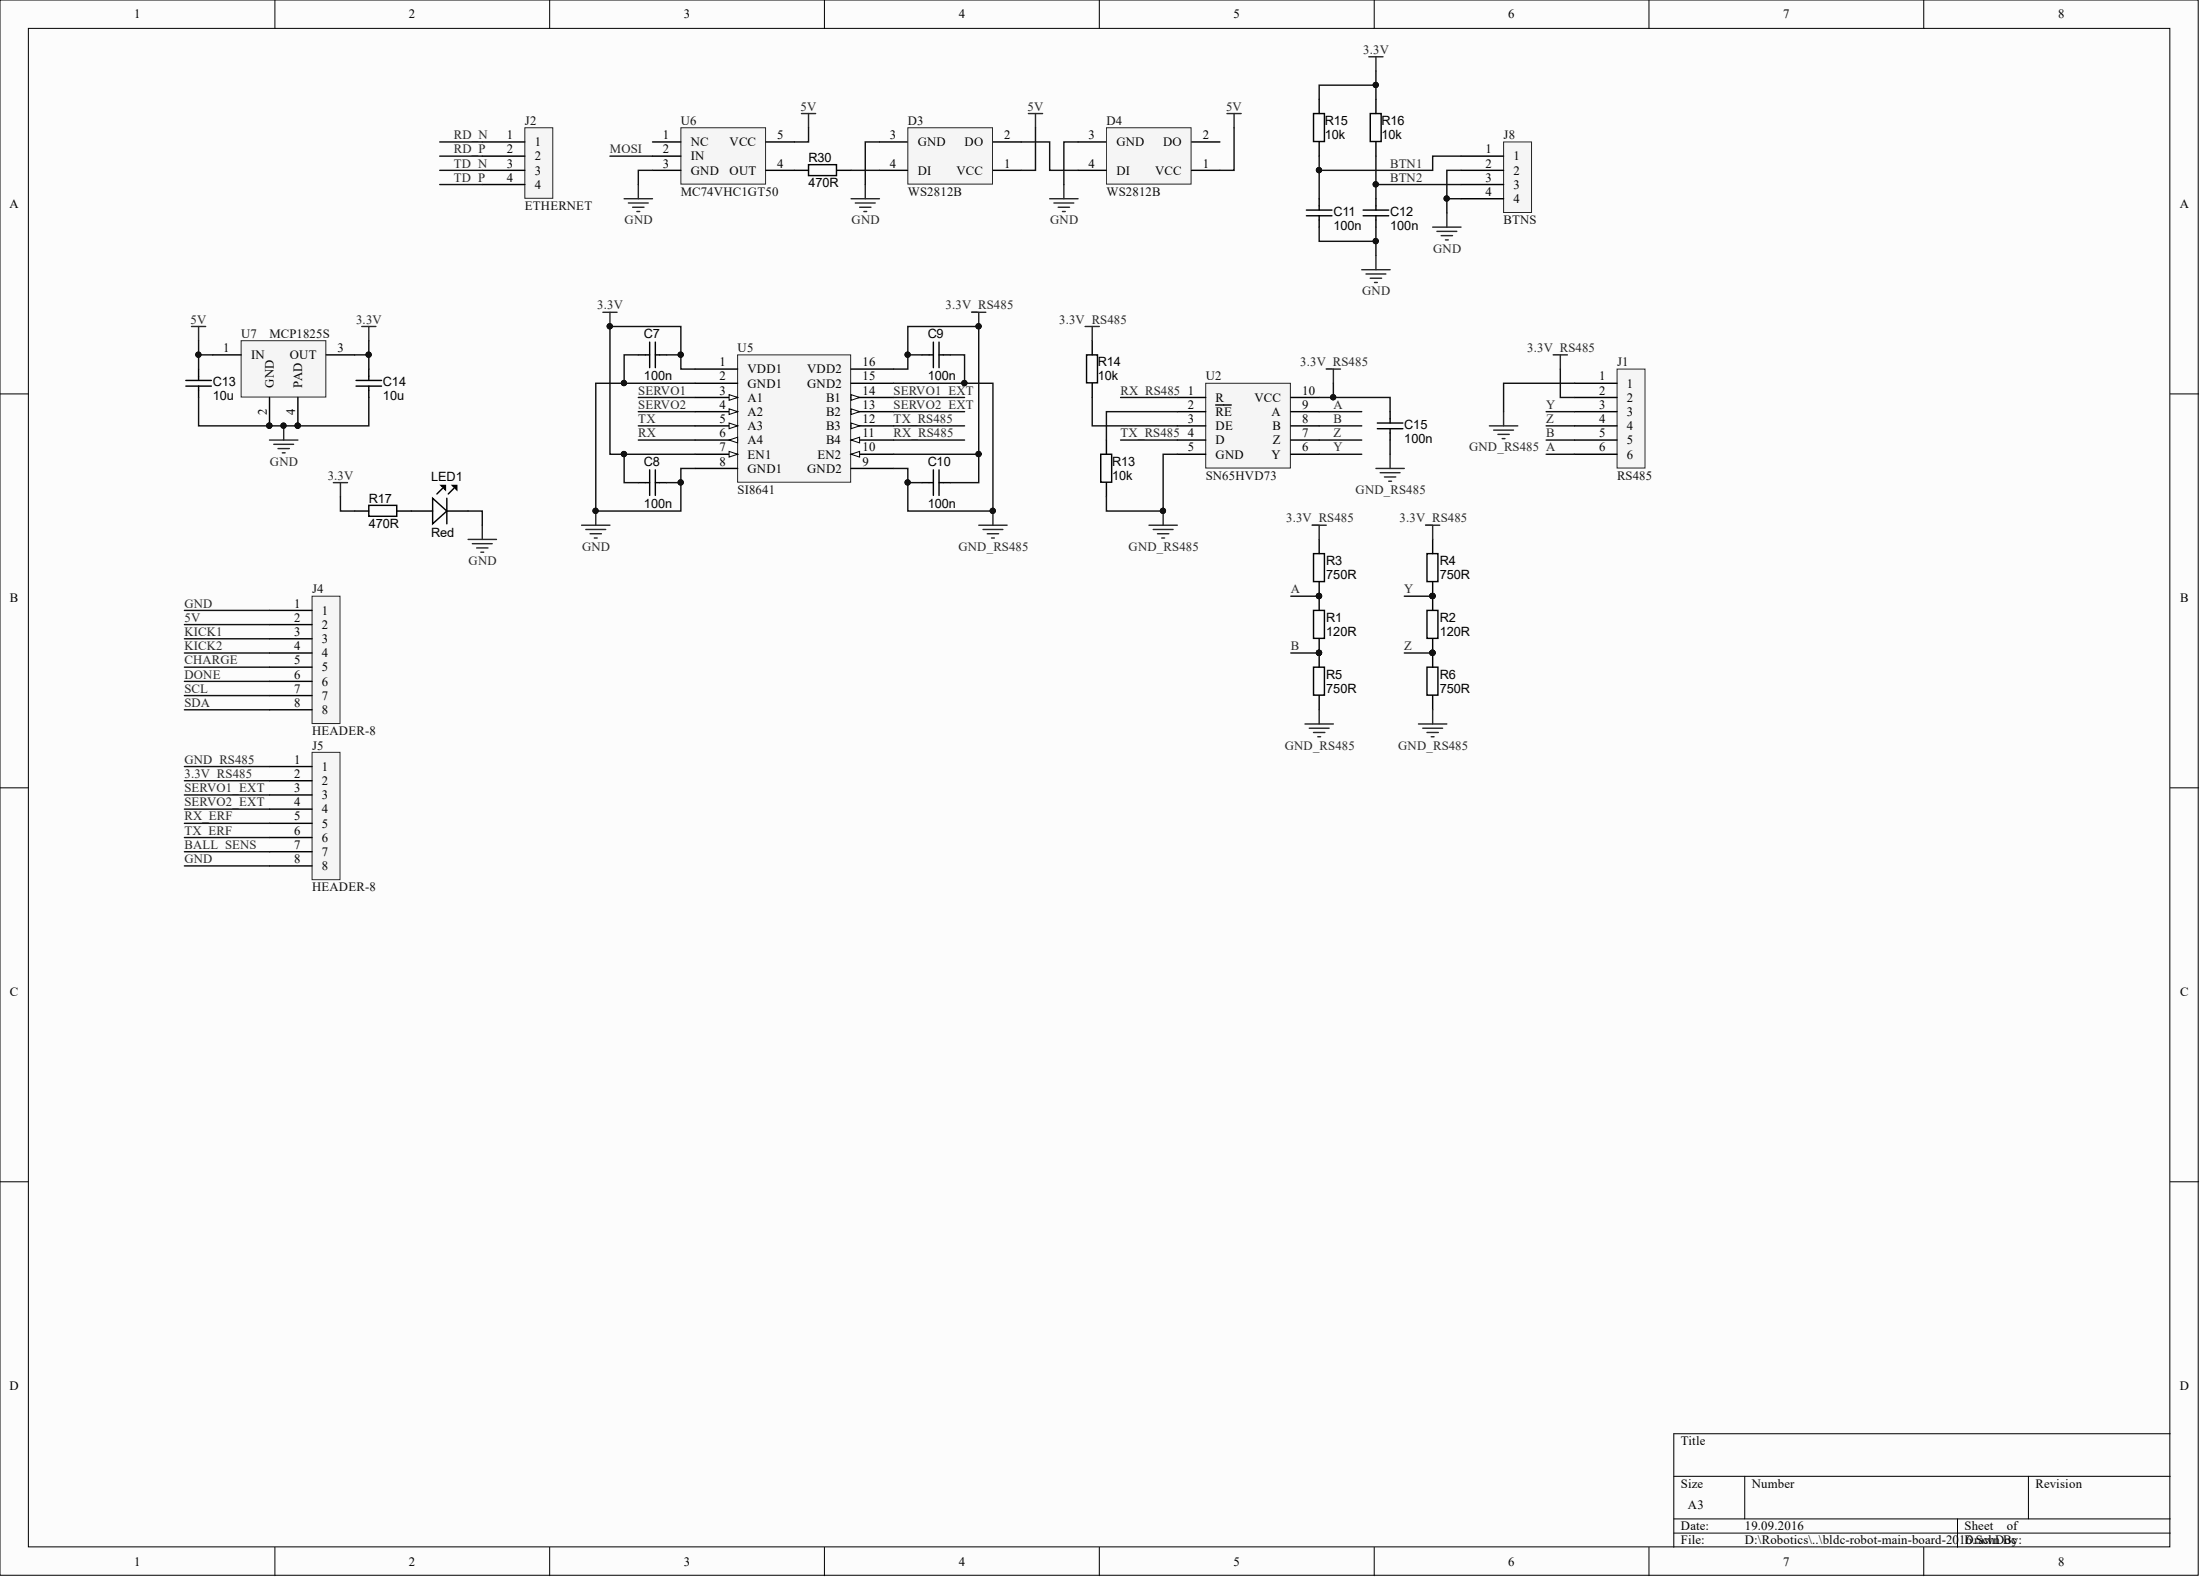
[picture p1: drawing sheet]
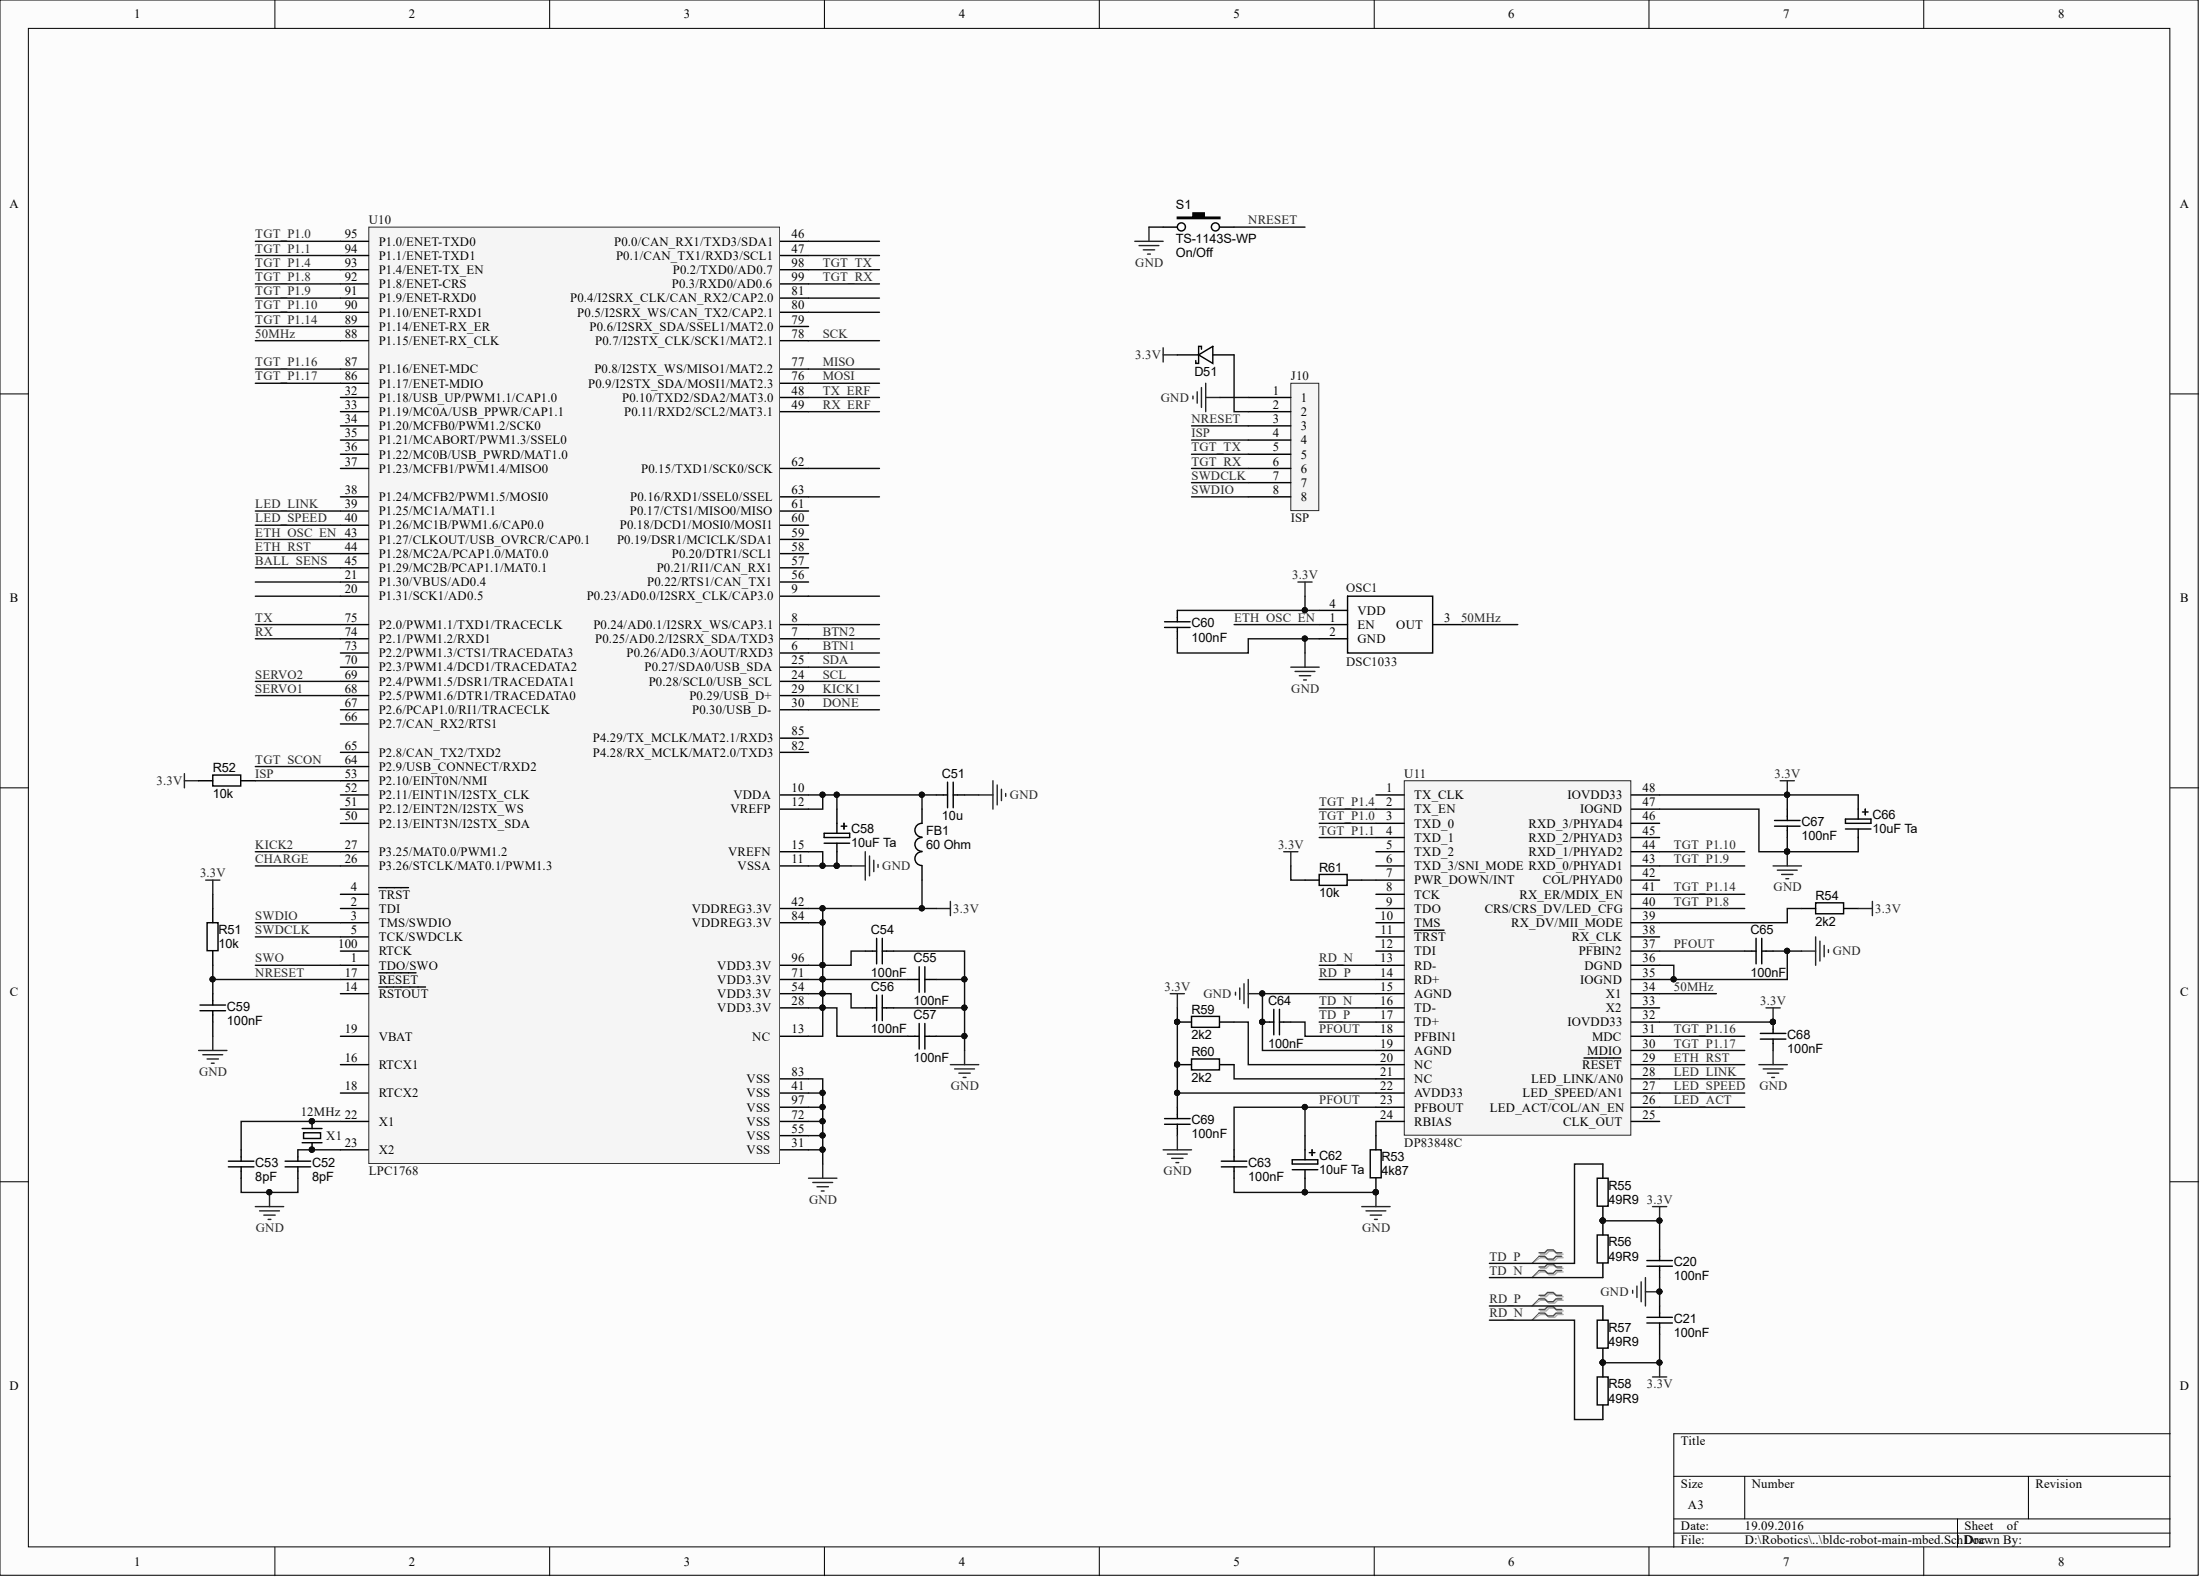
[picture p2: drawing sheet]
# Altium project bldc-robot-main-board-2016.PrjPcb
2 sheets, 72 parts. Net scope: global (net labels, ports and power ports of the same name join across sheets).
Board file: bldc-robot-main-board-2016.PcbDoc
Sheets:
  bldc-robot-main-board-2016.SchDoc
  bldc-robot-main-mbed.SchDoc

## Sheet bldc-robot-main-board-2016.SchDoc
size A3

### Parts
C7  100n  [CAPC1608X90N]
C8  100n  [CAPC1608X90N]
C9  100n  [CAPC1608X90N]
C10  100n  [CAPC1608X90N]
C11  100n  [CAPC1608X90N]
C12  100n  [CAPC1608X90N]
C13  10u  [CAPC3216X180N]
C14  10u  [CAPC3216X180N]
C15  100n  [CAPC1608X90N]
D3  WS2812B  [WS2812B]
D4  WS2812B  [WS2812B]
J1  RS485  [MICRO-MATCH-6]
J2  ETHERNET  [MICRO-MATCH-4]
J4  HEADER-8  [MICRO-MATCH-8]
J5  HEADER-8  [MICRO-MATCH-8]
J8  BTNS  [MICRO-MATCH-4]
LED1  Red  [LED-0603-RED]
R1  120R  [RESC1608X55N]
R2  120R  [RESC1608X55N]
R3  750R  [RESC1608X55N]
R4  750R  [RESC1608X55N]
R5  750R  [RESC1608X55N]
R6  750R  [RESC1608X55N]
R13  10k  [RESC1608X55N]
R14  10k  [RESC1608X55N]
R15  10k  [RESC1608X55N]
R16  10k  [RESC1608X55N]
R17  470R  [RESC1608X55N]
R30  470R  [RESC1608X55N]
U2  SN65HVD73  [SOP10]
U5  SI8641  [SOIC16]
U6  MC74VHC1GT50  [SC70-5]
U7  MCP1825S  [SOT230P700X180-4N]

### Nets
3.3V: C7.1 C8.2 C14.1 R15.2 R16.2 R17.2 U5.1(VDD1) U5.7(EN1) U7.3(OUT)
3.3V_RS485: C9.2 C10.1 C15.1 J1.2 J5.2 R3.1 R4.1 R14.2 U2.10(VCC) U5.10(EN2) U5.16(VDD2)
5V: C13.1 D3.1(VCC) D4.1(VCC) J4.2 U6.5(VCC) U7.1(IN)
GND: C7.2 C8.1 C11.2 C12.2 C13.2 C14.2 D3.3(GND) D4.3(GND) J4.1 J5.8 J8.2 J8.4 LED1.K U5.2(GND1) U5.8(GND1) U6.3(GND) U7.2(GND) U7.4(PAD)
GND_RS485: C9.1 C10.2 C15.2 J1.1 J5.1 R5.2 R6.2 R13.1 U2.5(GND) U5.9(GND2) U5.15(GND2)
A: J1.6 R1.1 R3.2 U2.9(A)
B: J1.5 R1.2 R5.1 U2.8(B)
BALL_SENS: J5.7
BTN1: C11.1 J8.1 R15.1
BTN2: C12.1 J8.3 R16.1
CHARGE: J4.5
DONE: J4.6
KICK1: J4.3
KICK2: J4.4
MOSI: U6.2(IN)
RD_N: J2.1
RD_P: J2.2
RX: U5.6(A4)
RX_ERF: J5.5
RX_RS485: U2.1(R) U5.11(B4)
SCL: J4.7
SDA: J4.8
SERVO1: U5.3(A1)
SERVO1_EXT: J5.3 U5.14(B1)
SERVO2: U5.4(A2)
SERVO2_EXT: J5.4 U5.13(B2)
TD_N: J2.3
TD_P: J2.4
TX: U5.5(A3)
TX_ERF: J5.6
TX_RS485: U2.4(D) U5.12(B3)
Y: J1.3 R2.1 R4.2 U2.6(Y)
Z: J1.4 R2.2 R6.1 U2.7(Z)
NetD3_2: D3.2(DO) D4.4(DI)
NetD3_4: D3.4(DI) R30.1
NetLED1_A: LED1.A R17.1
NetR13_2: R13.2 U2.2(~{RE})
NetR14_1: R14.1 U2.3(DE)
NetR30_2: R30.2 U6.4(OUT)

Not connected (* = marked no-connect by the designer): D4 2(DO); U6 1(NC)

## Sheet bldc-robot-main-mbed.SchDoc
size A3

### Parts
C20  100nF  [CAPC1608X90N]
C21  100nF  [CAPC1608X90N]
C51  10u  [CAPC2012X135N]
C52  8pF  [CAPC1608X90N]
C53  8pF  [CAPC1608X90N]
C54  100nF  [CAPC1608X90N]
C55  100nF  [CAPC1608X90N]
C56  100nF  [CAPC1608X90N]
C57  100nF  [CAPC1608X90N]
C58  10uF Ta  [CAPMP3528X210N]
C59  100nF  [CAPC1608X90N]
C60  100nF  [CAPC1608X90N]
C62  10uF Ta  [CAPMP3528X210N]
C63  100nF  [CAPC1608X90N]
C64  100nF  [CAPC1608X90N]
C65  100nF  [CAPC1608X90N]
C66  10uF Ta  [CAPMP3528X210N]
C67  100nF  [CAPC1608X90N]
C68  100nF  [CAPC1608X90N]
C69  100nF  [CAPC1608X90N]
D51  (no value)  [SOD323]
FB1  60 Ohm  [INDC1608N]
J10  ISP  [MICRO-MATCH-8]
OSC1  DSC1033  [DSC1033-3.2x2.5]
R51  10k  [RESC1608X55N]
R52  10k  [RESC1608X55N]
R53  4k87  [RESC1608X55N]
R54  2k2  [RESC1608X55N]
R55  49R9  [RESC1608X55N]
R56  49R9  [RESC1608X55N]
R57  49R9  [RESC1608X55N]
R58  49R9  [RESC1608X55N]
R59  2k2  [RESC1608X55N]
R60  2k2  [RESC1608X55N]
R61  10k  [RESC1608X55N]
S1  TS-1143S-WP  Function: On/Off  [TS-1143S]
U10  LPC1768  [LQFP100]
U11  DP83848C  [PQFP48]
X1  12MHz  [XTAL-3.2x2.5]

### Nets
3.3V: C20.2 C21.1 C54.1 C55.1 C56.1 C57.1 C60.2 C66.1 C67.2 C68.2 C69.2 D51.K FB1.1 OSC1.4(VDD) R51.1 R52.2 R54.1 R55.2 R56.1 R57.2 R58.1 R59.2 R60.2 R61.2 U10.13(NC) U10.28(VDD3.3V) U10.42(VDDREG3.3V) U10.54(VDD3.3V) U10.71(VDD3.3V) U10.84(VDDREG3.3V) U10.96(VDD3.3V) U11.22(AVDD33) U11.32(IOVDD33) U11.48(IOVDD33)
GND: C20.1 C21.2 C51.2 C52.2 C53.2 C54.2 C55.2 C56.2 C57.2 C58.2 C59.2 C60.1 C62.2 C63.1 C64.1 C65.2 C66.2 C67.1 C68.1 C69.1 J10.1 OSC1.2(GND) R53.2 S1.1 U10.11(VSSA) U10.15(VREFN) U10.31(VSS) U10.41(VSS) U10.55(VSS) U10.72(VSS) U10.83(VSS) U10.97(VSS) U11.15(AGND) U11.19(AGND) U11.35(IOGND) U11.36(DGND) U11.47(IOGND)
50MHz: OSC1.3(OUT) U10.88(P1.15/ENET-RX_CLK) U11.34(X1)
BALL_SENS: U10.45(P1.29/MC2B/PCAP1.1/MAT0.1)
BTN1: U10.6(P0.26/AD0.3/AOUT/RXD3)
BTN2: U10.7(P0.25/AD0.2/I2SRX_SDA/TXD3)
CHARGE: U10.26(P3.26/STCLK/MAT0.1/PWM1.3)
DONE: U10.30(P0.30/USB_D-)
ETH_OSC_EN: OSC1.1(EN) U10.43(P1.27/CLKOUT/USB_OVRCR/CAP0.1)
ETH_RST: U10.44(P1.28/MC2A/PCAP1.0/MAT0.0) U11.29(~{RESET})
ISP: J10.4 R52.1 U10.53(P2.10/EINT0N/NMI)
KICK1: U10.29(P0.29/USB_D+)
KICK2: U10.27(P3.25/MAT0.0/PWM1.2)
LED_ACT: U11.26(LED_ACT/COL/AN_EN)
LED_LINK: U10.39(P1.25/MC1A/MAT1.1) U11.28(LED_LINK/AN0)
LED_SPEED: U10.40(P1.26/MC1B/PWM1.6/CAP0.0) U11.27(LED_SPEED/AN1)
MISO: U10.77(P0.8/I2STX_WS/MISO1/MAT2.2)
MOSI: U10.76(P0.9/I2STX_SDA/MOSI1/MAT2.3)
NRESET: C59.1 J10.3 R51.2 S1.2 U10.17(~{RESET})
PFOUT: C62.1 C63.2 C64.2 C65.1 U11.18(PFBIN1) U11.23(PFBOUT) U11.37(PFBIN2)
RD_N: R58.2 U11.13(RD-)
RD_P: R57.1 U11.14(RD+)
RX: U10.74(P2.1/PWM1.2/RXD1)
RX_ERF: U10.49(P0.11/RXD2/SCL2/MAT3.1)
SCK: U10.78(P0.7/I2STX_CLK/SCK1/MAT2.1)
SCL: U10.24(P0.28/SCL0/USB_SCL)
SDA: U10.25(P0.27/SDA0/USB_SDA)
SERVO1: U10.68(P2.5/PWM1.6/DTR1/TRACEDATA0)
SERVO2: U10.69(P2.4/PWM1.5/DSR1/TRACEDATA1)
SWDCLK: J10.7 U10.5(TCK/SWDCLK)
SWDIO: J10.8 U10.3(TMS/SWDIO)
SWO: U10.1(TDO/SWO)
TD_N: R56.2 U11.16(TD-)
TD_P: R55.1 U11.17(TD+)
TGT_P1.0: U10.95(P1.0/ENET-TXD0) U11.3(TXD_0)
TGT_P1.1: U10.94(P1.1/ENET-TXD1) U11.4(TXD_1)
TGT_P1.4: U10.93(P1.4/ENET-TX_EN) U11.2(TX_EN)
TGT_P1.8: U10.92(P1.8/ENET-CRS) U11.40(CRS/CRS_DV/LED_CFG)
TGT_P1.9: U10.91(P1.9/ENET-RXD0) U11.43(RXD_0/PHYAD1)
TGT_P1.10: U10.90(P1.10/ENET-RXD1) U11.44(RXD_1/PHYAD2)
TGT_P1.14: U10.89(P1.14/ENET-RX_ER) U11.41(RX_ER/MDIX_EN)
TGT_P1.16: U10.87(P1.16/ENET-MDC) U11.31(MDC)
TGT_P1.17: U10.86(P1.17/ENET-MDIO) U11.30(MDIO)
TGT_RX: J10.6 U10.99(P0.3/RXD0/AD0.6)
TGT_SCON: U10.64(P2.9/USB_CONNECT/RXD2)
TGT_TX: J10.5 U10.98(P0.2/TXD0/AD0.7)
TX: U10.75(P2.0/PWM1.1/TXD1/TRACECLK)
TX_ERF: U10.48(P0.10/TXD2/SDA2/MAT3.0)
NetC51_1: C51.1 C58.1 FB1.2 U10.10(VDDA) U10.12(VREFP)
NetC52_1: C52.1 U10.23(X2) X1.1
NetC53_1: C53.1 U10.22(X1) X1.3
NetD51_A: D51.A J10.2
NetR53_1: R53.1 U11.24(RBIAS)
NetR54_2: R54.2 U11.39(RX_DV/MII_MODE)
NetR59_1: R59.1 U11.20(NC)
NetR60_1: R60.1 U11.21(NC)
NetR61_1: R61.1 U11.7(PWR_DOWN/INT)

Not connected (* = marked no-connect by the designer): U10 2(TDI) 4(~{TRST}) 8(P0.24/AD0.1/I2SRX_WS/CAP3.1) 9(P0.23/AD0.0/I2SRX_CLK/CAP3.0) 14(~{RSTOUT}) 16(RTCX1) 18(RTCX2) 19(VBAT) 20(P1.31/SCK1/AD0.5) 21(P1.30/VBUS/AD0.4) 32(P1.18/USB_UP/PWM1.1/CAP1.0) 33(P1.19/MC0A/USB_PPWR/CAP1.1) 34(P1.20/MCFB0/PWM1.2/SCK0) 35(P1.21/MCABORT/PWM1.3/SSEL0) 36(P1.22/MC0B/USB_PWRD/MAT1.0) 37(P1.23/MCFB1/PWM1.4/MISO0) 38(P1.24/MCFB2/PWM1.5/MOSI0) 46(P0.0/CAN_RX1/TXD3/SDA1) 47(P0.1/CAN_TX1/RXD3/SCL1) 50(P2.13/EINT3N/I2STX_SDA) 51(P2.12/EINT2N/I2STX_WS) 52(P2.11/EINT1N/I2STX_CLK) 56(P0.22/RTS1/CAN_TX1) 57(P0.21/RI1/CAN_RX1) 58(P0.20/DTR1/SCL1) 59(P0.19/DSR1/MCICLK/SDA1) 60(P0.18/DCD1/MOSI0/MOSI1) 61(P0.17/CTS1/MISO0/MISO) 62(P0.15/TXD1/SCK0/SCK) 63(P0.16/RXD1/SSEL0/SSEL) 65(P2.8/CAN_TX2/TXD2) 66(P2.7/CAN_RX2/RTS1) 67(P2.6/PCAP1.0/RI1/TRACECLK) 70(P2.3/PWM1.4/DCD1/TRACEDATA2) 73(P2.2/PWM1.3/CTS1/TRACEDATA3) 79(P0.6/I2SRX_SDA/SSEL1/MAT2.0) 80(P0.5/I2SRX_WS/CAN_TX2/CAP2.1) 81(P0.4/I2SRX_CLK/CAN_RX2/CAP2.0) 82(P4.28/RX_MCLK/MAT2.0/TXD3) 85(P4.29/TX_MCLK/MAT2.1/RXD3) 100(RTCK); U11 1(TX_CLK) 5(TXD_2) 6(TXD_3/SNI_MODE) 8(TCK) 9(TDO) 10(TMS) 11(~{TRST}) 12(TDI) 25(CLK_OUT) 33(X2) 38(RX_CLK) 42(COL/PHYAD0) 45(RXD_2/PHYAD3) 46(RXD_3/PHYAD4)

### Layout directives
differential pair: RD_N, RD_P, TD_N, TD_P

## Nets that join several sheets
3.3V: bldc-robot-main-board-2016 (9 pins), bldc-robot-main-mbed (34 pins)
GND: bldc-robot-main-board-2016 (18 pins), bldc-robot-main-mbed (37 pins)
BALL_SENS: bldc-robot-main-board-2016 (J5.7), bldc-robot-main-mbed (U10.45)
BTN1: bldc-robot-main-board-2016 (C11.1 J8.1 R15.1), bldc-robot-main-mbed (U10.6)
BTN2: bldc-robot-main-board-2016 (C12.1 J8.3 R16.1), bldc-robot-main-mbed (U10.7)
CHARGE: bldc-robot-main-board-2016 (J4.5), bldc-robot-main-mbed (U10.26)
DONE: bldc-robot-main-board-2016 (J4.6), bldc-robot-main-mbed (U10.30)
KICK1: bldc-robot-main-board-2016 (J4.3), bldc-robot-main-mbed (U10.29)
KICK2: bldc-robot-main-board-2016 (J4.4), bldc-robot-main-mbed (U10.27)
MOSI: bldc-robot-main-board-2016 (U6.2), bldc-robot-main-mbed (U10.76)
RD_N: bldc-robot-main-board-2016 (J2.1), bldc-robot-main-mbed (R58.2 U11.13)
RD_P: bldc-robot-main-board-2016 (J2.2), bldc-robot-main-mbed (R57.1 U11.14)
RX: bldc-robot-main-board-2016 (U5.6), bldc-robot-main-mbed (U10.74)
RX_ERF: bldc-robot-main-board-2016 (J5.5), bldc-robot-main-mbed (U10.49)
SCL: bldc-robot-main-board-2016 (J4.7), bldc-robot-main-mbed (U10.24)
SDA: bldc-robot-main-board-2016 (J4.8), bldc-robot-main-mbed (U10.25)
SERVO1: bldc-robot-main-board-2016 (U5.3), bldc-robot-main-mbed (U10.68)
SERVO2: bldc-robot-main-board-2016 (U5.4), bldc-robot-main-mbed (U10.69)
TD_N: bldc-robot-main-board-2016 (J2.3), bldc-robot-main-mbed (R56.2 U11.16)
TD_P: bldc-robot-main-board-2016 (J2.4), bldc-robot-main-mbed (R55.1 U11.17)
TX: bldc-robot-main-board-2016 (U5.5), bldc-robot-main-mbed (U10.75)
TX_ERF: bldc-robot-main-board-2016 (J5.6), bldc-robot-main-mbed (U10.48)
